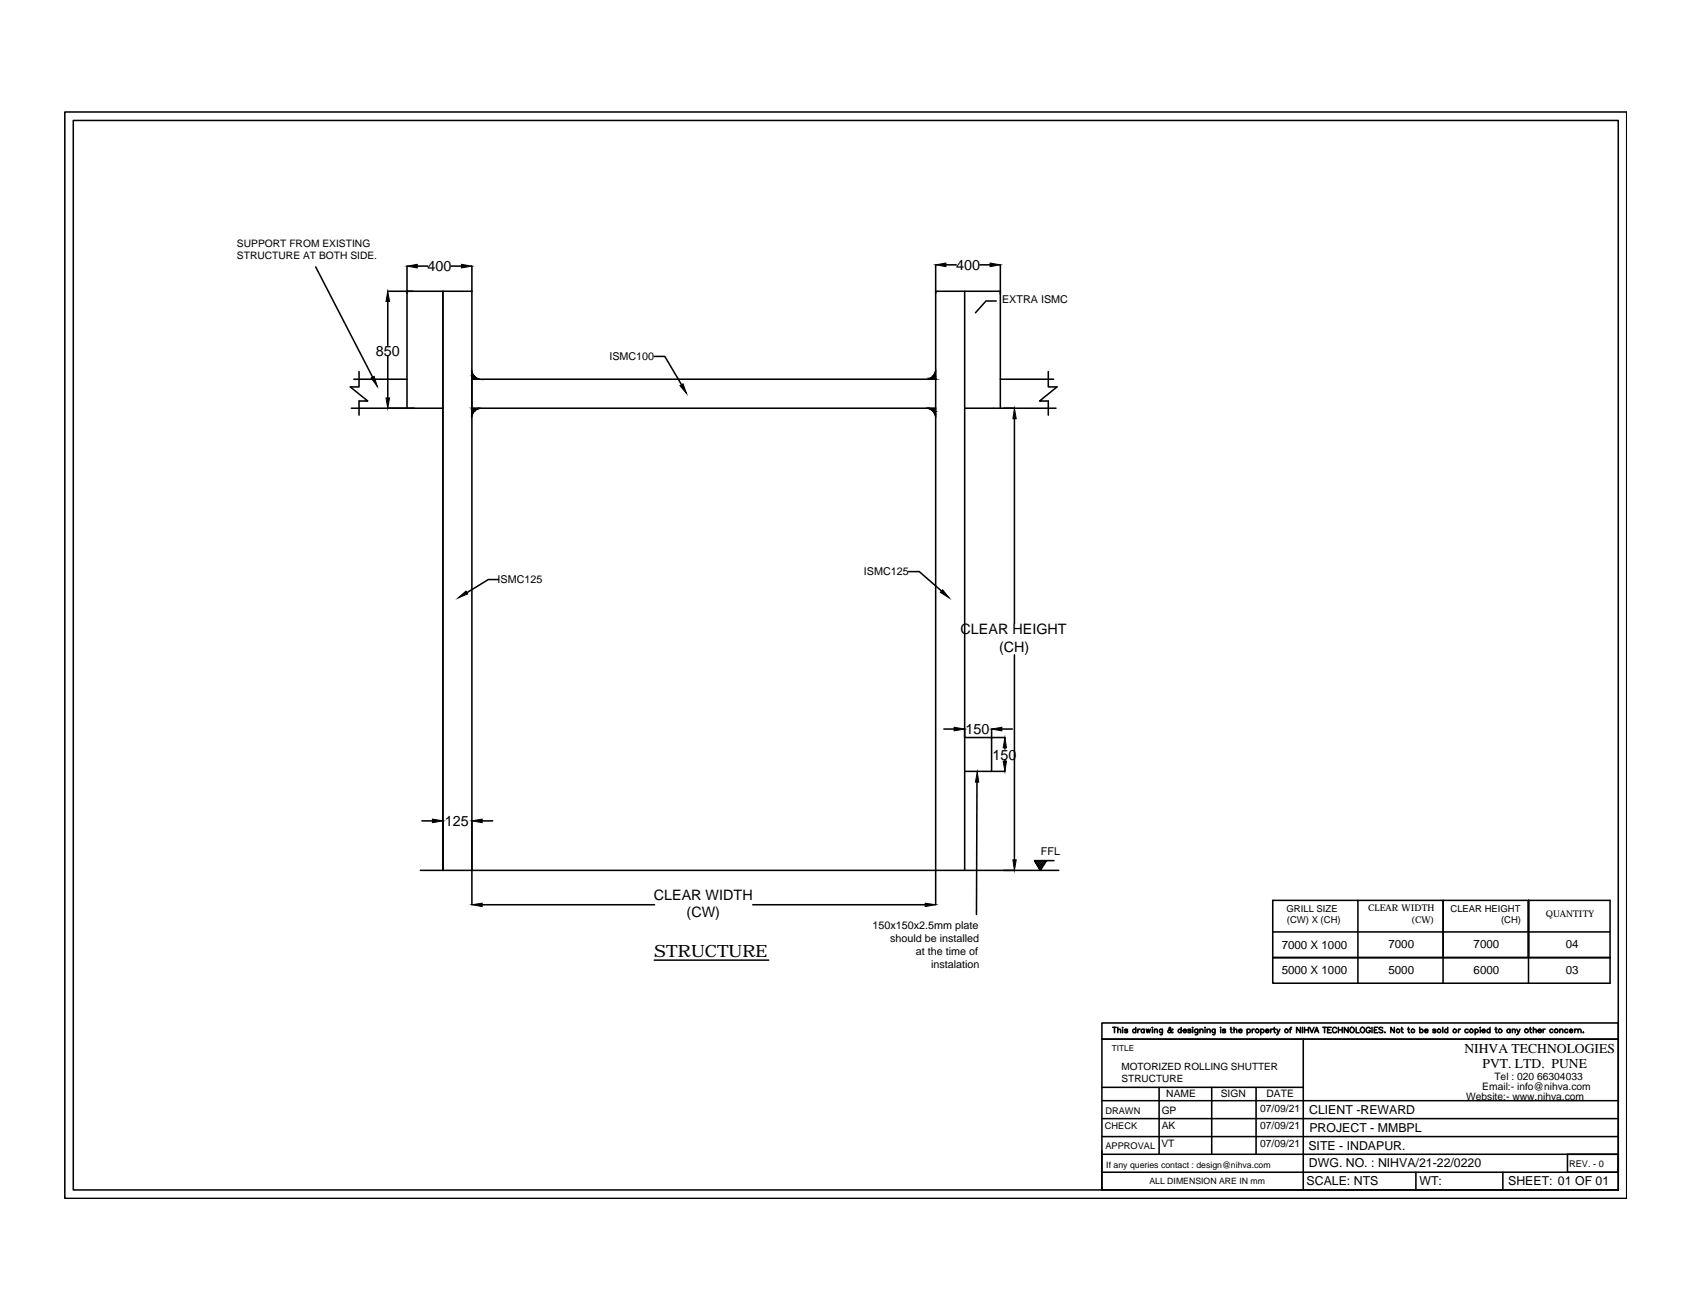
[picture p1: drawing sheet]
<svg xmlns="http://www.w3.org/2000/svg" width="279mm" height="216mm" viewBox="0 0 279 216" stroke-linecap="round" stroke-linejoin="round" font-family="sans-serif">
<!-- layer: 0 -->
<g fill="none" stroke="#000" stroke-width=".25">
<path d="M10.7 18.5h257.8v179.3h-257.8zM12.1 19.9h255v176.5h-255zM52.1 44.1l9.4 18.2M64 48.1h13.9M64 49.8v7.2M64 58.8v6.9M67.2 43.9v23.5M68.9 43.9h1.7M73.1 48.1v95.6M74.5 43.9h1.6M77.9 43.9v105.4M108 58.8h1.7l2.8 4.7"/>
<path d="M154.4 43.7v105.6M154.4 48.1h10.7M156.1 43.7h1.7M159.2 48.1v95.6M161.7 43.7h1.7M164.4 49.7h-1.7l-1.7 1.9M165.1 43.7v23.7M58 67.4h15.1M58.4 62.6h8.8M59.3 61.3v2.6h-1.5l2.9 2.3h-1.4v2.3M77.8 61.2a1.71 1.71 0 0 0 1.3 1.4M77.9 67.4h76.5"/>
<path d="M77.9 62.6h76.5M79.1 67.4a1.71 1.71 0 0 0-1.3 1.3M153.2 67.4a1.71 1.71 0 0 1 1.2 1.3M154.4 61.2a1.71 1.71 0 0 1-1.2 1.4M159.2 67.4h15.1M165.1 62.6h8.8M167.4 69.1v33.8M173 61.3v2.6h1.4l-2.8 2.3h1.4v2.3M82.3 95.7h-1.7l-3.5 2.1M150 94.3h1.7l3.7 3.3M167.4 108.1v33.8M69.6 135.5h1.8"/>
<path d="M79.6 135.5h1.7M155.8 120.3h1.7M159.2 120.3v1.4h4.4v5.6h-4.4M161.2 129.1l-.1 21.8M163.6 120.3v1.6M163.6 121.7h2.2M163.6 127.3h2.2M165.3 120.3h1.8M165.8 123.4v.2M165.8 125.4v.2M69.4 143.7h105.3M79.6 149.3h28.4"/>
<path d="M108 158.5h18.9M124.2 149.3h28.5M170.8 142.1h.1M171.1 142.1l-.2 .2M171.4 142.1l-.4 .4M171.7 142.1l-.6 .6M171.8 143.5l-.1 .1M172 142.1l-.8 .8M172.3 142.7l-.7 .7M172.3 142.1l-.9 .9M172.6 142.1l-1.2 1.1M172.7 142.1l-1 1.6-1-1.6h3.2"/>
<path d="M210 158.1h55.7h-55.7M210 148.6h55.7v13.7h-55.7zM210 153.8h55.7M224.1 148.6v13.7M238.2 148.6v13.7M252.3 158.1v-9.5v9.5M252.3 148.6v13.7M181.8 179.5h33.3M183.6 169.6h.6M183.9 169.6v.9M184.5 170l.2-.1h.2v.6M184.5 169.6v.9"/>
<path d="M185.3 169.6v.1zM185.3 169.9v.6M186.1 170l-.2-.1-.3 .1 .4 .2v.2l-.2 .1-.2-.2M187.4 170a.28 .28 0 0 0-.4 0 .28 .28 0 0 0 0 .4 .28 .28 0 0 0 .4-.1M187.4 169.6v.9M187.8 169.9v.6M188.2 169.9h-.3l-.1 .2M188.8 170a.28 .28 0 0 0-.4 0 .28 .28 0 0 0 0 .4 .28 .28 0 0 0 .4-.1M188.8 169.9v.6M189.2 169.9l.1 .6 .2-.6 .2 .6 .2-.6M190.2 169.6v.1zM190.2 169.9v.6"/>
<path d="M190.5 170l.2-.1h.3v.6M190.5 169.9v.6M191.3 179.5v11M191.8 169.9v.8l-.3 .1M191.8 170a.28 .28 0 0 0-.4 0 .28 .28 0 0 0 0 .4 .28 .28 0 0 0 .4-.1M193.6 170l-.1-.1a.53 .53 0 0 1-.7 .5v-.3l.4-.3-.1-.2-.2 .1 .1 .2 .4 .5h.2M194.9 170a.28 .28 0 0 0-.4 0 .28 .28 0 0 0 0 .4 .28 .28 0 0 0 .4-.1M194.9 169.6v.9M195.3 170.1h.5a.28 .28 0 0 0-.3-.2 .28 .28 0 0 0-.3 .3 .28 .28 0 0 0 .3 .3l.3-.2M196.5 170l-.1-.1-.4 .1 .5 .2v.2l-.3 .1-.2-.2M196.8 169.6h.1zM196.8 169.9v.6"/>
<path d="M197.7 169.9l-.1 .8-.3 .1M197.7 170a.3 .3 0 0 0-.5-.1 .3 .3 0 0 0 0 .5 .3 .3 0 0 0 .5-.1M198 170l.2-.1h.3v.6M198 169.9v.6M198.9 169.6v.1zM198.9 169.9v.6M199.2 170l.2-.1h.3v.6M199.2 169.9v.6M200 179.5v11M200.5 169.9v.8l-.4 .1M200.5 170a.28 .28 0 0 0-.4 0 .28 .28 0 0 0 0 .4 .28 .28 0 0 0 .4-.1M201.5 169.6v.1z"/>
<path d="M201.5 169.9v.6M202.3 170l-.3-.1-.3 .1 .5 .2v.2l-.3 .1-.2-.2M203 169.9h.3M203.1 169.6v.7l.3 .2M203.7 170l.2-.1h.2v.6M203.7 169.6v.9M204.4 170.1h.6a.3 .3 0 0 0-.4-.2 .3 .3 0 0 0-.2 .5 .3 .3 0 0 0 .5 0l.1-.1M205.8 170a.3 .3 0 0 1 .5-.1 .3 .3 0 0 1 0 .5 .3 .3 0 0 1-.5-.1M205.8 169.9v.9M206.7 169.9v.6M207 169.9h-.2l-.1 .2M207.3 179.5v11"/>
<path d="M208.1 170a.3 .3 0 0 1 .4-.1 .3 .3 0 0 1 0 .5 .3 .3 0 0 1-.4-.1M208.1 169.9v.9M208.9 170.1h.5a.29 .29 0 0 0-.4-.2 .29 .29 0 0 0-.1 .4 .29 .29 0 0 0 .4 .1l.1-.1M209.7 169.9v.6M210 169.9h-.2l-.1 .2M210.2 169.9h.3M210.3 169.6v.7l.3 .2M210.7 169.9l.3 .6 .2-.6M211 170.5l-.3 .3M212.8 169.9h.3M213.2 169.6l-.3 .1v.8M214.6 169.6v.9l-.6-.9v.9"/>
<path d="M215 169.6v.9M215.1 171.5h52h-85.3v-2.6h85.3v27.5M215.1 171.5h-33.3v24.9M215.1 171.5v24.9M215.3 169.6v.9M215.3 170h.6M215.9 169.6v.9M216.1 169.6l.4 .9 .4-.9M216.9 170.5l.4-.9 .3 .9M217.1 170.2h.4M218.3 169.6h.6M218.6 169.6v.9"/>
<path d="M219.1 170h.4M219.7 169.6h-.6v.9h.6M220.6 169.8l-.1-.1a.4 .4 0 0 0-.5 0 .4 .4 0 0 0 0 .6 .4 .4 0 0 0 .5 0h.1M220.9 170h.6M220.9 169.6v.9M221.5 169.6v.9M222.5 169.6v.9l-.6-.9v.9M222.9 169.7a.4 .4 0 0 1 .5 0 .4 .4 0 0 1 0 .6 .4 .4 0 0 1-.6 0zM223.8 169.6v.9h.5M224.6 169.7l.1-.1a.42 .42 0 0 1 .5 .4 .42 .42 0 0 1-.5 .4l-.2-.3zM226.1 169.8a.38 .38 0 0 0-.5-.2 .38 .38 0 0 0-.1 .5 .34 .34 0 0 0 .3 .4 .34 .34 0 0 0 .3-.4h-.2M226.4 169.6v.9"/>
<path d="M226.8 170h.3M227.4 169.6h-.6v.9h.6M228.2 169.7l-.2-.1-.4 .1 .1 .2 .5 .2-.1 .3-.3 .1-.2-.2M228.5 170.4h.1zM230.1 169.6v.9l-.6-.9v.9M231.2 169.9h.3M231.3 169.6v.7l.3 .2M232.3 169.9h.3M232.4 169.6v.7l.2 .2M234.3 170a.3 .3 0 0 1 .5-.1 .3 .3 0 0 1 0 .5 .3 .3 0 0 1-.5-.1M234.3 169.6v.9M235.1 170.1h.6v-.1a.3 .3 0 0 0-.5 0 .3 .3 0 0 0 0 .4 .3 .3 0 0 0 .5-.1"/>
<path d="M237 170l-.2-.1h-.3v.2l.5 .2-.2 .2-.3-.2M238.1 169.6v.9M238.9 170a.28 .28 0 0 0-.4 0 .28 .28 0 0 0 0 .4 .28 .28 0 0 0 .4-.1M238.9 169.6v.9M240.7 169.9v.6M241 169.9h-.2l-.1 .2M242.3 170a.3 .3 0 0 0-.4-.1 .3 .3 0 0 0 0 .5 .3 .3 0 0 0 .4-.1M243.4 170a.28 .28 0 0 1 .5 0 .28 .28 0 0 1 0 .4 .28 .28 0 0 1-.5-.1M243.4 169.9v.9M244.3 169.6v.1zM244.3 169.9v.6M244.6 170.1h.5a.28 .28 0 0 0-.3-.2 .28 .28 0 0 0-.3 .3 .28 .28 0 0 0 .3 .3l.3-.2"/>
<path d="M245.9 170a.28 .28 0 0 0-.4 0 .28 .28 0 0 0 0 .4 .28 .28 0 0 0 .4-.1M245.9 169.6v.9M246.7 169.9h.3M246.9 169.6v.7l.2 .2M249.2 170a.28 .28 0 0 0-.4 0 .28 .28 0 0 0 0 .4 .28 .28 0 0 0 .4-.1M249.2 169.9v.6M249.6 170l.2-.1h.2v.6M249.6 169.9v.6M250.3 169.9l.3 .6 .3-.6M250.6 170.5l-.1 .2-.2 .1M252.4 169.9h.3M252.5 169.6v.7l.3 .2"/>
<path d="M253.1 170l.2-.1h.2v.6M253.1 169.6v.9M253.8 170.1h.6v-.1a.3 .3 0 0 0-.5 0 .3 .3 0 0 0 0 .4 .3 .3 0 0 0 .5-.1M254.7 169.9v.6M255 169.9h-.2l-.1 .2M256.3 170a.28 .28 0 0 0-.4 0 .28 .28 0 0 0 0 .4 .28 .28 0 0 0 .4-.1M257.4 170l.2-.1h.3v.6M257.4 169.9v.6M258.7 170a.28 .28 0 0 0-.4 0 .28 .28 0 0 0 0 .4 .28 .28 0 0 0 .4-.1M259 170.1h.5a.28 .28 0 0 0-.3-.2 .28 .28 0 0 0-.2 .3 .28 .28 0 0 0 .2 .3l.3-.2M259.9 169.9v.6M260.2 169.9h-.2l-.1 .2"/>
<path d="M260.4 170l.2-.1h.2l.1 .6M260.4 169.9v.6M261.3 170.4h.1zM181.8 189.9v6.5M181.8 190.5h85.3M181.8 187.6h85.3M181.8 184.6h85.3M181.8 181.7h85.3M181.8 193.5h85.3M181.8 196.4h85.3M233.7 193.5v2.9M248 193.5v2.9"/>
<path d="M258.7 190.5h8.4v3h-8.4z"/>
<circle cx="207.5" cy="170.2" r=".29"/>
<circle cx="212.3" cy="170.2" r=".29"/>
<circle cx="230.7" cy="170.2" r=".29"/>
<circle cx="233.2" cy="170.2" r=".29"/>
<circle cx="237.5" cy="170.2" r=".29"/>
<circle cx="240.1" cy="170.2" r=".29"/>
<circle cx="242.8" cy="170.2" r=".29"/>
<circle cx="247.6" cy="170.2" r=".29"/>
<circle cx="251.9" cy="170.2" r=".31"/>
<circle cx="256.8" cy="170.2" r=".3"/>
</g>
<g fill="#000" stroke="#000" stroke-width=".17">
<path d="M64 48.1l.3 1.7h-.6zM67.2 43.9l1.7-.3v.6zM76.1 43.6l1.8 .3-1.8 .3zM154.4 43.7l1.7-.3v.6zM163.4 43.4l1.7 .3-1.7 .3zM61.2 62.4l.6-.3 .5 1.7zM63.7 65.7h.6l-.3 1.7zM77.9 61.2l.1 .5h-.1zM77.9 67.9h.4l-.3 .4zM112.2 63.7l.5-.3 .6 1.6zM154 67.9h.4v.4zM154.4 61.2v.5h-.2z"/>
<path d="M167.4 67.4l.3 1.7h-.5zM75.6 98.7l1.3-1.1 .3 .4zM155.6 97.4l1.1 1.3-1.5-.9zM71.4 135.2l1.7 .3-1.7 .3zM77.9 135.5l1.7-.3v.6zM157.5 120l1.7 .3-1.7 .3zM161.3 127.4l.2 1.7h-.5zM163.6 120.3l1.7-.3v.6zM165.8 121.7l.3 1.7h-.5zM165.6 125.6h.5l-.3 1.7zM77.9 149.3l1.7-.2v.5zM152.7 149.1l1.7 .2-1.7 .3z"/>
<path d="M167.2 141.9h.5l-.3 1.8z"/>
<path d="M77.9 61.7v.4h.4zM77.9 61.7h.1l.3 .4z"/>
<path d="M77.9 62.1v.3h.7zM77.9 62.1h.4l.3 .3z"/>
<path d="M77.9 62.4v.2h1.2zM77.9 62.4h.7l.5 .2z"/>
<path d="M77.9 67.4v.2h.7zM77.9 67.4h1.2l-.5 .2z"/>
<path d="M77.9 67.6v.3h.4zM77.9 67.6h.7l-.3 .3z"/>
<path d="M77.9 67.9v.4h.1zM77.9 68.3h.1l-.1 .4z"/>
<path d="M153.2 62.6h1.2l-.8-.2zM153.6 62.4h.8v.2z"/>
<path d="M153.6 62.4h.8l-.4-.3zM154 62.1h.4v.3z"/>
<path d="M153.2 67.4l.4 .2h.8zM153.2 67.4h1.2v.2z"/>
<path d="M154.2 61.7l-.2 .4h.4zM154.2 61.7h.2v.4z"/>
<path d="M153.6 67.6l.4 .3h.4zM153.6 67.6h.8v.3z"/>
<path d="M154 67.9l.2 .4h.2zM154.2 68.3h.2v.4z"/>
</g>
<text font-size="2.8" x="108" y="157.9">STRUCTURE</text>
<g font-size="2.4">
<text x="70.6" y="44.8">400</text>
<text x="157.8" y="44.6">400</text>
<text x="62" y="58.7">850</text>
<text x="158.5" y="104.7">CLEAR HEIGHT</text>
<text x="164.9" y="107.6">(CH)</text>
<text x="159.3" y="121.2">150</text>
<text x="163.8" y="125.4">150</text>
<text x="73.4" y="136.3">125</text>
<text x="107.9" y="148.5">CLEAR WIDTH</text>
<text x="113.3" y="151.4">(CW)</text>
</g>
<g font-size="2.2">
<text x="241.7" y="173.9">NIHVA TECHNOLOGIES</text>
<text x="244.7" y="176.3">PVT. LTD. PUNE</text>
</g>
<g font-size="2">
<text x="216.1" y="183.9">CLIENT -REWARD</text>
<text x="215.9" y="189.8">SITE - INDAPUR.</text>
<text x="216.1" y="186.8">PROJECT - MMBPL</text>
<text x="215.6" y="195.7">SCALE: NTS</text>
<text x="216" y="192.7">DWG. NO. : NIHVA/21-22/0220</text>
<text x="234.3" y="195.7">WT:</text>
<text x="248.9" y="195.7">SHEET: 01 OF 01</text>
</g>
<g font-size="1.9">
<text x="211.5" y="156.6">7000 X 1000</text>
<text x="211.5" y="160.8">5000 X 1000</text>
<text x="229.1" y="156.5">7000</text>
<text x="229.1" y="160.7">5000</text>
<text x="243.2" y="156.5">7000</text>
<text x="243.2" y="160.7">6000</text>
<text x="258.4" y="156.5">04</text>
<text x="258.4" y="160.8">03</text>
</g>
<g font-size="1.8">
<text x="165.4" y="50">EXTRA ISMC</text>
<text x="100.6" y="59.5">ISMC100</text>
<text x="142.6" y="95">ISMC125</text>
<text x="82.1" y="96.3">ISMC125</text>
<text x="171.8" y="141.1">FFL</text>
<text x="144" y="153.4">150x150x2.5mm plate</text>
<text x="146.9" y="155.5">should be installed</text>
<text x="151.2" y="157.7">at the time of</text>
<text x="153.7" y="159.8">instalation</text>
</g>
<g font-size="1.7">
<text x="39.1" y="40.8">SUPPORT FROM EXISTING</text>
<text x="39.1" y="42.8">STRUCTURE AT BOTH SIDE.</text>
<text x="185.1" y="176.6">MOTORIZED ROLLING SHUTTER</text>
<text x="185.1" y="178.6">STRUCTURE</text>
<text x="244.6" y="179.9">Email:- info@nihva.com</text>
<text x="246.6" y="178.2">Tel : 020 66304033</text>
<text x="191.7" y="183.8">GP</text>
<text x="192.5" y="181.1">NAME</text>
<text x="201.5" y="181.1">SIGN</text>
<text x="208" y="183.5">07/09/21</text>
<text x="209" y="181.1">DATE</text>
<text x="242" y="181.5">Website:- www.nihva.com</text>
<text x="191.7" y="189.3">VT</text>
<text x="191.7" y="186.4">AK</text>
<text x="208" y="186.4">07/09/21</text>
<text x="208" y="189.4">07/09/21</text>
</g>
<g font-size="1.6">
<text x="212.3" y="150.5">GRILL SIZE</text>
<text x="212.4" y="152.3">(CW) X (CH)</text>
<text x="239.4" y="150.5">CLEAR HEIGHT</text>
<text x="247.7" y="152.3">(CH)</text>
</g>
<g font-size="1.5">
<text x="225.8" y="150.4">CLEAR WIDTH</text>
<text x="232.8" y="152.3">(CW)</text>
<text x="255.1" y="151.4">QUANTITY</text>
<text x="182.4" y="183.8">DRAWN</text>
<text x="182.4" y="186.4">CHECK</text>
<text x="182.4" y="189.6">APPROVAL</text>
<text x="258.9" y="192.6">REV. - 0</text>
</g>
<g font-size="1.4">
<text x="183.5" y="173.6">TITLE</text>
<text x="182.6" y="192.8">If any queries contact : design@nihva.com</text>
<text x="189.7" y="195.4">ALL DIMENSION ARE IN mm</text>
</g>
</svg>
